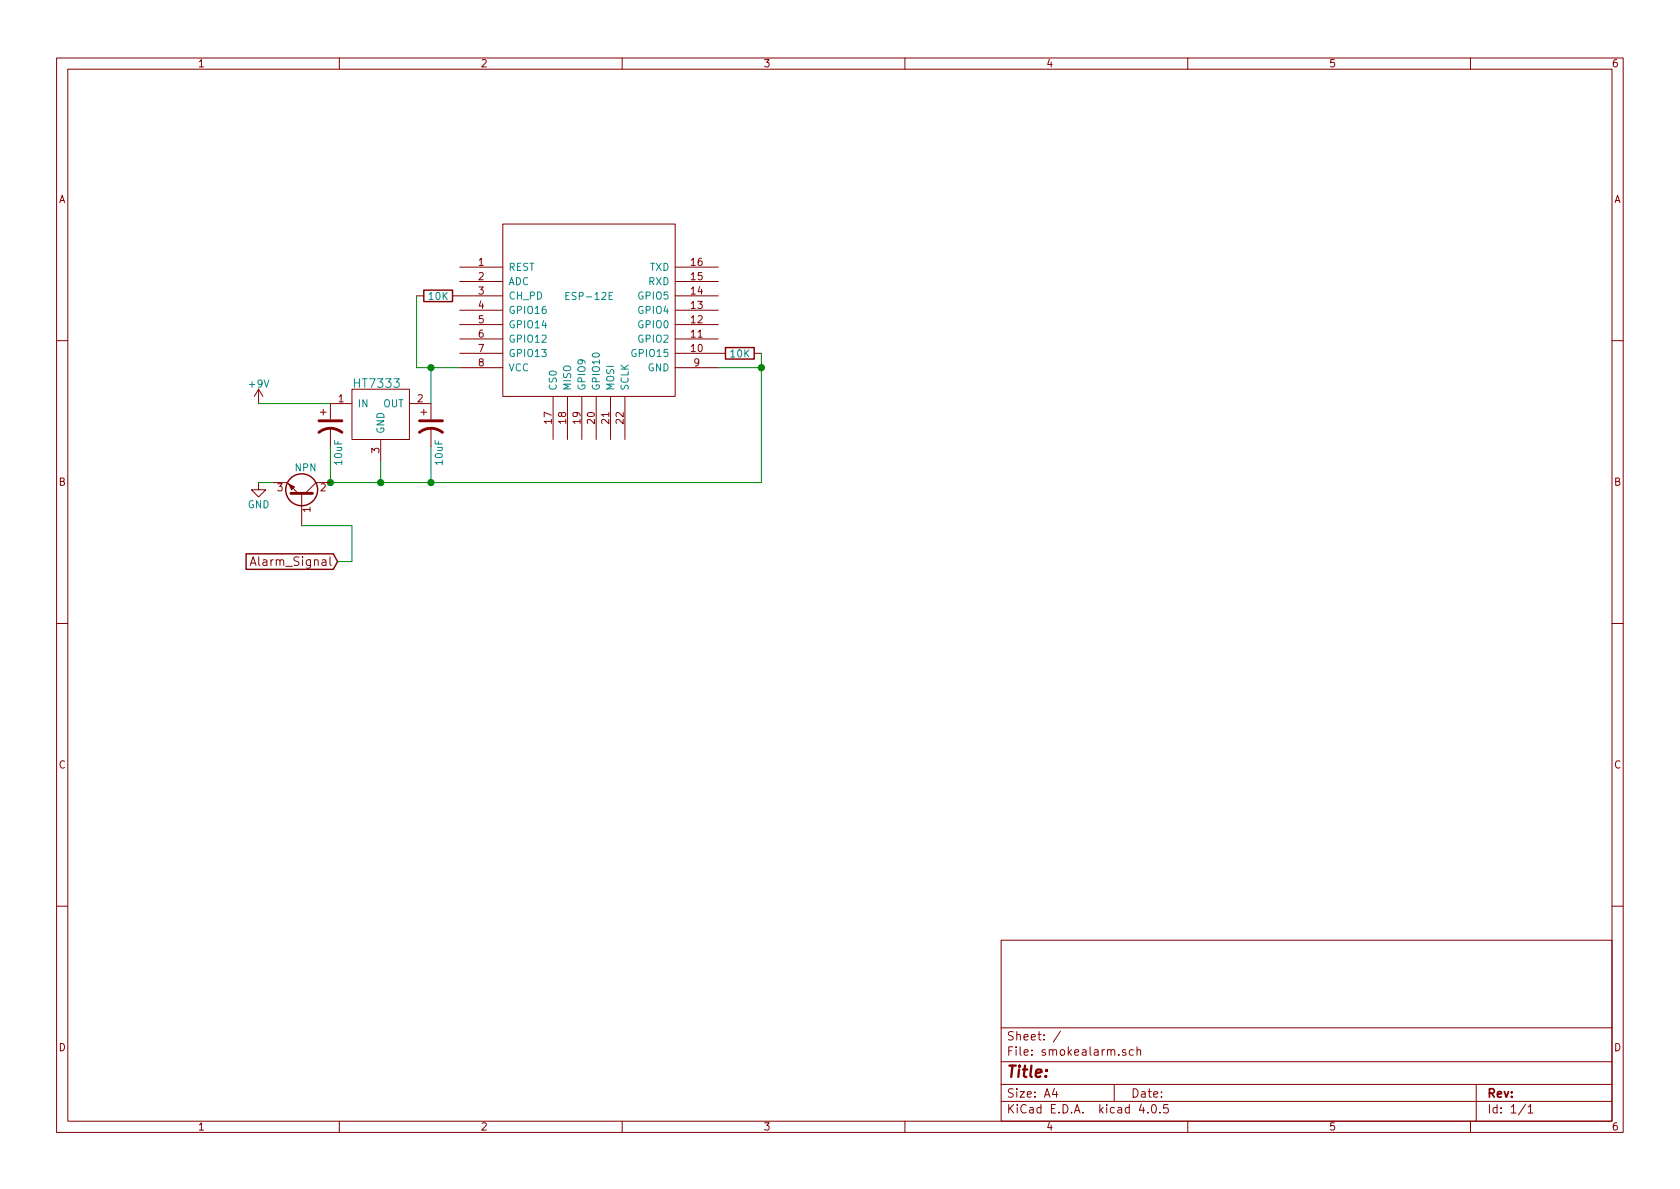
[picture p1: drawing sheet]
EESchema Schematic File Version 2
LIBS:power
LIBS:device
LIBS:transistors
LIBS:conn
LIBS:linear
LIBS:regul
LIBS:74xx
LIBS:cmos4000
LIBS:adc-dac
LIBS:memory
LIBS:xilinx
LIBS:microcontrollers
LIBS:dsp
LIBS:microchip
LIBS:analog_switches
LIBS:motorola
LIBS:texas
LIBS:intel
LIBS:audio
LIBS:interface
LIBS:digital-audio
LIBS:philips
LIBS:display
LIBS:cypress
LIBS:siliconi
LIBS:opto
LIBS:atmel
LIBS:contrib
LIBS:valves
LIBS:smokealarm-cache
EELAYER 25 0
EELAYER END
$Descr A4 11693 8268
encoding utf-8
Sheet 1 1
Title ""
Date ""
Rev ""
Comp ""
Comment1 ""
Comment2 ""
Comment3 ""
Comment4 ""
$EndDescr
$Comp
L ESP-12E U?
U 1 1
P 4100 2150
F 0 "U?" H 4100 2050 50  0001 C CNN
F 1 "ESP-12E" H 4100 2250 50  0000 C CNN
F 2 "" H 4100 2150 50  0001 C CNN
F 3 "" H 4100 2150 50  0001 C CNN
	1    4100 2150
	1    0    0    -1  
$EndComp
$Comp
L R R?
U 1 1
P 3050 2050
F 0 "R?" V 3130 2050 50  0001 C CNN
F 1 "10K" V 3050 2050 50  0000 C CNN
F 2 "" V 2980 2050 50  0000 C CNN
F 3 "" H 3050 2050 50  0000 C CNN
	1    3050 2050
	0    1    1    0   
$EndComp
$Comp
L R R?
U 1 1
P 5150 2450
F 0 "R?" V 5230 2450 50  0001 C CNN
F 1 "10K" V 5150 2450 50  0000 C CNN
F 2 "" V 5080 2450 50  0000 C CNN
F 3 "" H 5150 2450 50  0000 C CNN
	1    5150 2450
	0    1    1    0   
$EndComp
$Comp
L AP7333 U?
U 1 1
P 2650 2800
F 0 "U?" H 2450 3000 60  0001 C CNN
F 1 "HT7333" H 2453 2977 60  0000 L TNN
F 2 "" H 2650 2800 60  0000 C CNN
F 3 "" H 2650 2800 60  0000 C CNN
	1    2650 2800
	1    0    0    -1  
$EndComp
$Comp
L CP1 C?
U 1 1
P 3000 2950
F 0 "C?" H 3025 3050 50  0001 L CNN
F 1 "10uF" V 3025 2850 50  0000 R TNN
F 2 "" H 3000 2950 50  0000 C CNN
F 3 "" H 3000 2950 50  0000 C CNN
	1    3000 2950
	1    0    0    -1  
$EndComp
$Comp
L CP1 C?
U 1 1
P 2300 2950
F 0 "C?" H 2325 3050 50  0001 L CNN
F 1 "10uF" V 2325 2850 50  0000 R TNN
F 2 "" H 2300 2950 50  0000 C CNN
F 3 "" H 2300 2950 50  0000 C CNN
	1    2300 2950
	1    0    0    -1  
$EndComp
Wire Wire Line
	2300 3100 2300 3350
Wire Wire Line
	2650 3350 2650 3200
Connection ~ 2650 3350
$Comp
L GND #PWR?
U 1 1
P 1800 3350
F 0 "#PWR?" H 1800 3100 50  0001 C CNN
F 1 "GND" H 1800 3200 50  0000 C CNN
F 2 "" H 1800 3350 50  0000 C CNN
F 3 "" H 1800 3350 50  0000 C CNN
	1    1800 3350
	1    0    0    -1  
$EndComp
Connection ~ 2300 3350
Wire Wire Line
	5300 2550 5000 2550
Connection ~ 3000 3350
Connection ~ 5300 2550
Wire Wire Line
	3000 3350 3000 3100
$Comp
L Q_NPN_BCE Q?
U 1 1
P 2100 3450
F 0 "Q?" H 2300 3500 50  0001 L CNN
F 1 "NPN" V 2300 3400 50  0000 L CNN
F 2 "" H 2300 3550 50  0000 C CNN
F 3 "" H 2100 3450 50  0000 C CNN
	1    2100 3450
	0    1    -1   0   
$EndComp
Wire Wire Line
	1900 3350 1800 3350
$Comp
L +9V #PWR?
U 1 1
P 1800 2800
F 0 "#PWR?" H 1800 2650 50  0001 C CNN
F 1 "+9V" H 1800 2940 50  0000 C CNN
F 2 "" H 1800 2800 50  0000 C CNN
F 3 "" H 1800 2800 50  0000 C CNN
	1    1800 2800
	1    0    0    -1  
$EndComp
Wire Wire Line
	1800 2800 2300 2800
Wire Wire Line
	2300 3350 5300 3350
Wire Wire Line
	2900 2050 2900 2550
Wire Wire Line
	2900 2550 3200 2550
Text GLabel 2350 3900 0    60   Input ~ 0
Alarm_Signal
Wire Wire Line
	2350 3900 2450 3900
Wire Wire Line
	2450 3900 2450 3650
Wire Wire Line
	2450 3650 2100 3650
Connection ~ 3000 2550
Wire Wire Line
	3000 2550 3000 2800
Wire Wire Line
	5300 3350 5300 2450
$EndSCHEMATC
